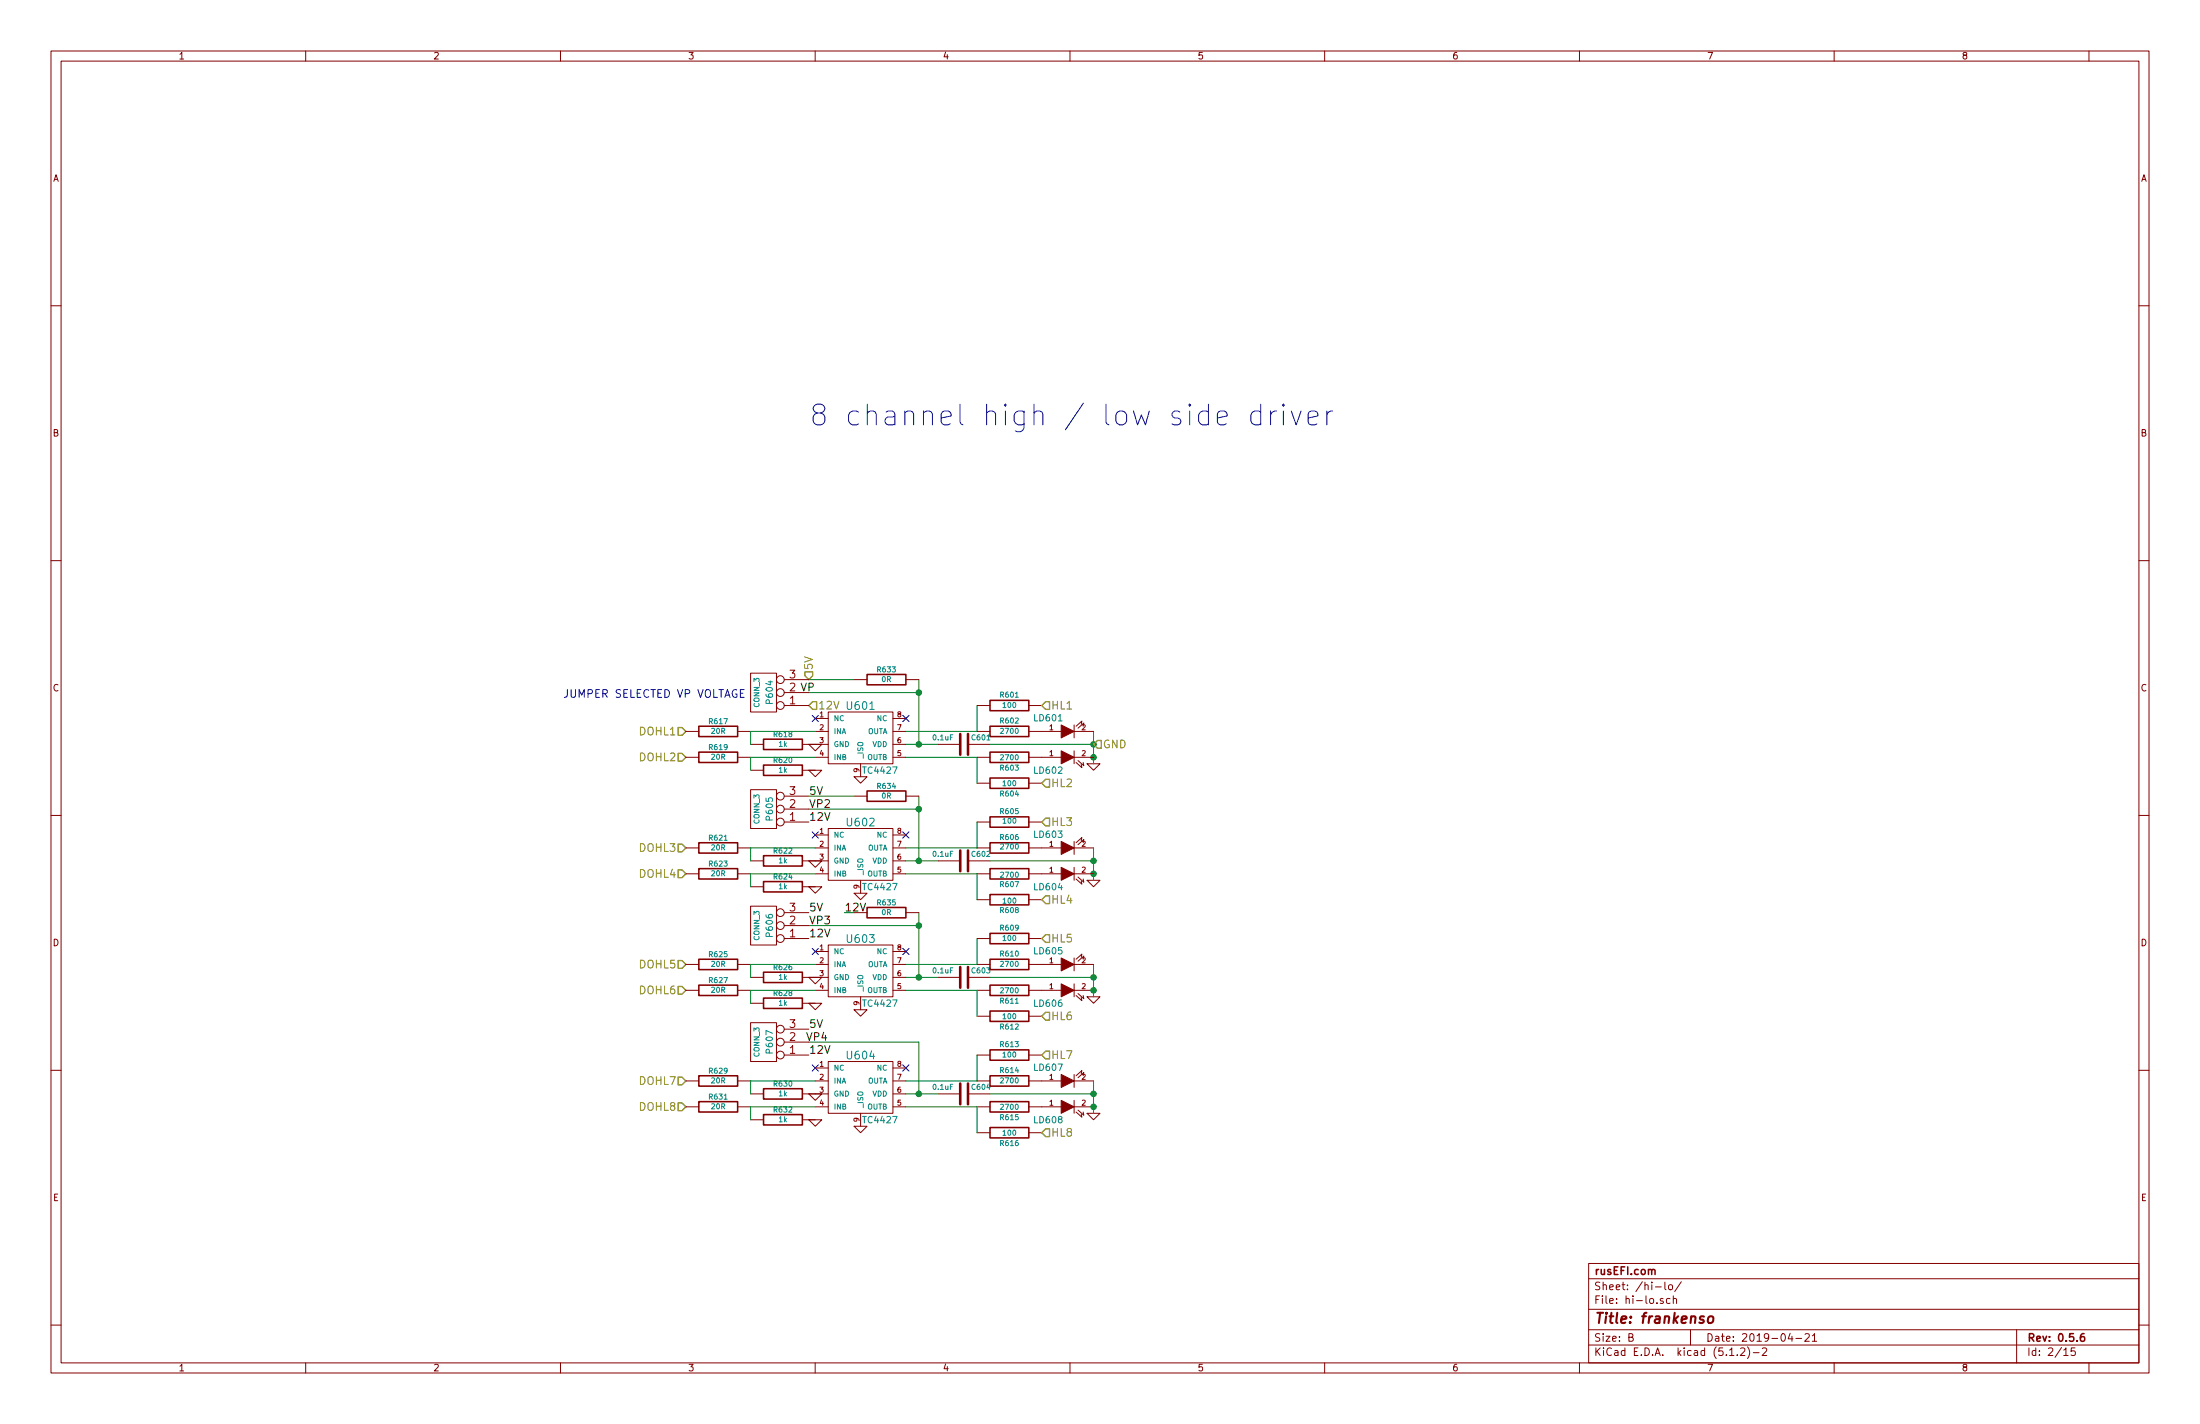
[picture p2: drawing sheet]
EESchema Schematic File Version 4
EELAYER 30 0
EELAYER END
$Descr B 17000 11000
encoding utf-8
Sheet 2 15
Title "frankenso"
Date "2019-04-21"
Rev "0.5.6"
Comp "rusEFI.com"
Comment1 ""
Comment2 ""
Comment3 ""
Comment4 ""
$EndDescr
$Comp
L rusEFI_Older:C C603
U 1 1
P 7450 7550
F 0 "C603" V 7500 7600 40  0000 L CNN
F 1 "0.1uF" V 7500 7300 40  0000 L CNN
F 2 "SM0805" V 1130 2600 60  0001 C CNN
F 3 "" H 7450 7550 60  0001 C CNN
F 4 "AVX,08055C104KAT2A" V 1130 2600 60  0001 C CNN "MFG,MFG#"
F 5 "DIGI,478-1395-1-ND" V 1130 2600 60  0001 C CNN "VEND1,VEND1#"
	1    7450 7550
	0    1    -1   0   
$EndComp
$Comp
L rusEFI_Older:GND #PWR04
U 1 1
P 8450 7700
F 0 "#PWR04" H 8450 7700 30  0001 C CNN
F 1 "GND" H 8450 7630 30  0001 C CNN
F 2 "" H 8450 7700 60  0000 C CNN
F 3 "" H 8450 7700 60  0000 C CNN
	1    8450 7700
	1    0    0    -1  
$EndComp
NoConn ~ 6300 7350
NoConn ~ 7000 7350
Wire Wire Line
	7000 7550 7250 7550
Wire Wire Line
	7000 7450 7550 7450
$Comp
L rusEFI_Older:LED LD606
U 1 1
P 8250 7650
F 0 "LD606" H 8100 7550 50  0000 C CNN
F 1 "LED-blu" H 8250 7550 50  0001 C CNN
F 2 "LED-0805_A" H 8250 7650 60  0001 C CNN
F 3 "" H 8250 7650 60  0000 C CNN
F 4 "lite-on,LTST-C170TBKT" H 8250 7650 60  0001 C CNN "MFG,MFG#"
F 5 "DIGI,160-1579-1-ND" H 8250 7650 60  0001 C CNN "VEND1,VEND1#"
	1    8250 7650
	1    0    0    -1  
$EndComp
$Comp
L rusEFI_Older:R R611
U 1 1
P 7800 7650
F 0 "R611" V 7880 7650 40  0000 C CNN
F 1 "2700" V 7800 7650 40  0000 C CNN
F 2 "SM0805" V 1130 2600 60  0001 C CNN
F 3 "" H 7800 7650 60  0001 C CNN
F 4 "PANASONIC,ERJ-6ENF2701V" V 1130 2600 60  0001 C CNN "MFG,MFG#"
F 5 "DIGI,P2.70KCCT-ND" V 1130 2600 60  0001 C CNN "VEND1,VEND1#"
	1    7800 7650
	0    1    1    0   
$EndComp
Wire Wire Line
	7000 7650 7550 7650
$Comp
L rusEFI_Older:R R612
U 1 1
P 7800 7850
F 0 "R612" V 7880 7850 40  0000 C CNN
F 1 "100" V 7800 7850 40  0000 C CNN
F 2 "SM0805" V 1130 2600 60  0001 C CNN
F 3 "" H 7800 7850 60  0001 C CNN
F 4 "PANASONIC,ERJ-6ENF1000V" V 1130 2600 60  0001 C CNN "MFG,MFG#"
F 5 "DIGI,P100CTR-ND" V 1130 2600 60  0001 C CNN "VEND1,VEND1#"
	1    7800 7850
	0    1    1    0   
$EndComp
Wire Wire Line
	7550 7650 7550 7850
Wire Wire Line
	7550 7450 7550 7250
Wire Wire Line
	8450 7450 8450 7700
Connection ~ 8450 7650
$Comp
L rusEFI_Older:GND #PWR05
U 1 1
P 6300 7550
F 0 "#PWR05" H 6300 7550 30  0001 C CNN
F 1 "GND" H 6300 7480 30  0001 C CNN
F 2 "" H 6300 7550 60  0000 C CNN
F 3 "" H 6300 7550 60  0000 C CNN
	1    6300 7550
	1    0    0    -1  
$EndComp
Wire Wire Line
	7650 7550 8450 7550
Connection ~ 8450 7550
$Comp
L rusEFI_Older:GND #PWR06
U 1 1
P 8450 6800
F 0 "#PWR06" H 8450 6800 30  0001 C CNN
F 1 "GND" H 8450 6730 30  0001 C CNN
F 2 "" H 8450 6800 60  0000 C CNN
F 3 "" H 8450 6800 60  0000 C CNN
	1    8450 6800
	1    0    0    -1  
$EndComp
NoConn ~ 6300 6450
NoConn ~ 7000 6450
Wire Wire Line
	7000 6650 7250 6650
Wire Wire Line
	7000 6550 7550 6550
Wire Wire Line
	7000 6750 7550 6750
Wire Wire Line
	7550 6750 7550 6950
Wire Wire Line
	7550 6550 7550 6350
Wire Wire Line
	8450 6550 8450 6800
Connection ~ 8450 6750
$Comp
L rusEFI_Older:GND #PWR07
U 1 1
P 6300 6650
F 0 "#PWR07" H 6300 6650 30  0001 C CNN
F 1 "GND" H 6300 6580 30  0001 C CNN
F 2 "" H 6300 6650 60  0000 C CNN
F 3 "" H 6300 6650 60  0000 C CNN
	1    6300 6650
	1    0    0    -1  
$EndComp
Connection ~ 8450 6650
$Comp
L rusEFI_Older:GND #PWR08
U 1 1
P 8450 5900
F 0 "#PWR08" H 8450 5900 30  0001 C CNN
F 1 "GND" H 8450 5830 30  0001 C CNN
F 2 "" H 8450 5900 60  0000 C CNN
F 3 "" H 8450 5900 60  0000 C CNN
	1    8450 5900
	1    0    0    -1  
$EndComp
NoConn ~ 6300 5550
NoConn ~ 7000 5550
Wire Wire Line
	7000 5750 7250 5750
Wire Wire Line
	7000 5650 7550 5650
Wire Wire Line
	7000 5850 7550 5850
Wire Wire Line
	7550 5850 7550 6050
Wire Wire Line
	7550 5650 7550 5450
Wire Wire Line
	8450 5650 8450 5900
Connection ~ 8450 5850
$Comp
L rusEFI_Older:GND #PWR09
U 1 1
P 6300 5750
F 0 "#PWR09" H 6300 5750 30  0001 C CNN
F 1 "GND" H 6300 5680 30  0001 C CNN
F 2 "" H 6300 5750 60  0000 C CNN
F 3 "" H 6300 5750 60  0000 C CNN
	1    6300 5750
	1    0    0    -1  
$EndComp
Connection ~ 8450 5750
Connection ~ 7100 7550
Connection ~ 7100 6650
Connection ~ 7100 5750
$Comp
L rusEFI_Older:R R610
U 1 1
P 7800 7450
F 0 "R610" V 7880 7450 40  0000 C CNN
F 1 "2700" V 7800 7450 40  0000 C CNN
F 2 "SM0805" V 1130 2600 60  0001 C CNN
F 3 "" H 7800 7450 60  0001 C CNN
F 4 "PANASONIC,ERJ-6ENF2701V" V 1130 2600 60  0001 C CNN "MFG,MFG#"
F 5 "DIGI,P2.70KCCT-ND" V 1130 2600 60  0001 C CNN "VEND1,VEND1#"
	1    7800 7450
	0    1    -1   0   
$EndComp
$Comp
L rusEFI_Older:R R609
U 1 1
P 7800 7250
F 0 "R609" V 7880 7250 40  0000 C CNN
F 1 "100" V 7800 7250 40  0000 C CNN
F 2 "SM0805" V 1130 2600 60  0001 C CNN
F 3 "" H 7800 7250 60  0001 C CNN
F 4 "PANASONIC,ERJ-6ENF1000V" V 1130 2600 60  0001 C CNN "MFG,MFG#"
F 5 "DIGI,P100CTR-ND" V 1130 2600 60  0001 C CNN "VEND1,VEND1#"
	1    7800 7250
	0    1    -1   0   
$EndComp
$Comp
L rusEFI_Older:LED LD605
U 1 1
P 8250 7450
F 0 "LD605" H 8100 7350 50  0000 C CNN
F 1 "LED-blu" H 8250 7350 50  0001 C CNN
F 2 "LED-0805_A" H 8250 7450 60  0001 C CNN
F 3 "" H 8250 7450 60  0000 C CNN
F 4 "lite-on,LTST-C170TBKT" H 8250 7450 60  0001 C CNN "MFG,MFG#"
F 5 "DIGI,160-1579-1-ND" H 8250 7450 60  0001 C CNN "VEND1,VEND1#"
	1    8250 7450
	1    0    0    1   
$EndComp
$Comp
L rusEFI_Older:R R606
U 1 1
P 7800 6550
F 0 "R606" V 7880 6550 40  0000 C CNN
F 1 "2700" V 7807 6551 40  0000 C CNN
F 2 "SM0805" V 1130 2600 60  0001 C CNN
F 3 "" H 7800 6550 60  0001 C CNN
F 4 "PANASONIC,ERJ-6ENF2701V" V 1130 2600 60  0001 C CNN "MFG,MFG#"
F 5 "DIGI,P2.70KCCT-ND" V 1130 2600 60  0001 C CNN "VEND1,VEND1#"
	1    7800 6550
	0    1    -1   0   
$EndComp
$Comp
L rusEFI_Older:R R605
U 1 1
P 7800 6350
F 0 "R605" V 7880 6350 40  0000 C CNN
F 1 "100" V 7807 6351 40  0000 C CNN
F 2 "SM0805" V 1130 2600 60  0001 C CNN
F 3 "" H 7800 6350 60  0001 C CNN
F 4 "PANASONIC,ERJ-6ENF1000V" V 1130 2600 60  0001 C CNN "MFG,MFG#"
F 5 "DIGI,P100CTR-ND" V 1130 2600 60  0001 C CNN "VEND1,VEND1#"
	1    7800 6350
	0    1    -1   0   
$EndComp
$Comp
L rusEFI_Older:R R602
U 1 1
P 7800 5650
F 0 "R602" V 7880 5650 40  0000 C CNN
F 1 "2700" V 7800 5650 40  0000 C CNN
F 2 "SM0805" V 1130 2600 60  0001 C CNN
F 3 "" H 7800 5650 60  0001 C CNN
F 4 "PANASONIC,ERJ-6ENF2701V" V 1130 2600 60  0001 C CNN "MFG,MFG#"
F 5 "DIGI,P2.70KCCT-ND" V 1130 2600 60  0001 C CNN "VEND1,VEND1#"
	1    7800 5650
	0    1    -1   0   
$EndComp
$Comp
L rusEFI_Older:R R601
U 1 1
P 7800 5450
F 0 "R601" V 7880 5450 40  0000 C CNN
F 1 "100" V 7800 5450 40  0000 C CNN
F 2 "SM0805" V 1130 2600 60  0001 C CNN
F 3 "" H 7800 5450 60  0001 C CNN
F 4 "PANASONIC,ERJ-6ENF1000V" V 1130 2600 60  0001 C CNN "MFG,MFG#"
F 5 "DIGI,P100CTR-ND" V 1130 2600 60  0001 C CNN "VEND1,VEND1#"
	1    7800 5450
	0    1    -1   0   
$EndComp
$Comp
L rusEFI_Older:LED LD602
U 1 1
P 8250 5850
F 0 "LD602" H 8100 5750 50  0000 C CNN
F 1 "LED-blu" H 8250 5750 50  0001 C CNN
F 2 "LED-0805_A" H 8250 5850 60  0001 C CNN
F 3 "" H 8250 5850 60  0000 C CNN
F 4 "lite-on,LTST-C170TBKT" H 8250 5850 60  0001 C CNN "MFG,MFG#"
F 5 "DIGI,160-1579-1-ND" H 8250 5850 60  0001 C CNN "VEND1,VEND1#"
	1    8250 5850
	1    0    0    -1  
$EndComp
$Comp
L rusEFI_Older:LED LD601
U 1 1
P 8250 5650
F 0 "LD601" H 8100 5550 50  0000 C CNN
F 1 "LED-blu" H 8250 5550 50  0001 C CNN
F 2 "LED-0805_A" H 8250 5650 60  0001 C CNN
F 3 "" H 8250 5650 60  0000 C CNN
F 4 "lite-on,LTST-C170TBKT" H 8250 5650 60  0001 C CNN "MFG,MFG#"
F 5 "DIGI,160-1579-1-ND" H 8250 5650 60  0001 C CNN "VEND1,VEND1#"
	1    8250 5650
	1    0    0    1   
$EndComp
$Comp
L rusEFI_Older:LED LD604
U 1 1
P 8250 6750
F 0 "LD604" H 8100 6650 50  0000 C CNN
F 1 "LED-blu" H 8250 6650 50  0001 C CNN
F 2 "LED-0805_A" H 8250 6750 60  0001 C CNN
F 3 "" H 8250 6750 60  0000 C CNN
F 4 "lite-on,LTST-C170TBKT" H 8250 6750 60  0001 C CNN "MFG,MFG#"
F 5 "DIGI,160-1579-1-ND" H 8250 6750 60  0001 C CNN "VEND1,VEND1#"
	1    8250 6750
	1    0    0    -1  
$EndComp
$Comp
L rusEFI_Older:LED LD603
U 1 1
P 8250 6550
F 0 "LD603" H 8100 6450 50  0000 C CNN
F 1 "LED-blu" H 8250 6450 50  0001 C CNN
F 2 "LED-0805_A" H 8250 6550 60  0001 C CNN
F 3 "" H 8250 6550 60  0000 C CNN
F 4 "lite-on,LTST-C170TBKT" H 8250 6550 60  0001 C CNN "MFG,MFG#"
F 5 "DIGI,160-1579-1-ND" H 8250 6550 60  0001 C CNN "VEND1,VEND1#"
	1    8250 6550
	1    0    0    1   
$EndComp
$Comp
L rusEFI_Older:R R607
U 1 1
P 7800 6750
F 0 "R607" V 7880 6750 40  0000 C CNN
F 1 "2700" V 7807 6751 40  0000 C CNN
F 2 "SM0805" V 1130 2600 60  0001 C CNN
F 3 "" H 7800 6750 60  0001 C CNN
F 4 "PANASONIC,ERJ-6ENF2701V" V 1130 2600 60  0001 C CNN "MFG,MFG#"
F 5 "DIGI,P2.70KCCT-ND" V 1130 2600 60  0001 C CNN "VEND1,VEND1#"
	1    7800 6750
	0    1    1    0   
$EndComp
$Comp
L rusEFI_Older:R R608
U 1 1
P 7800 6950
F 0 "R608" V 7880 6950 40  0000 C CNN
F 1 "100" V 7807 6951 40  0000 C CNN
F 2 "SM0805" V 1130 2600 60  0001 C CNN
F 3 "" H 7800 6950 60  0001 C CNN
F 4 "PANASONIC,ERJ-6ENF1000V" V 1130 2600 60  0001 C CNN "MFG,MFG#"
F 5 "DIGI,P100CTR-ND" V 1130 2600 60  0001 C CNN "VEND1,VEND1#"
	1    7800 6950
	0    1    1    0   
$EndComp
$Comp
L rusEFI_Older:R R603
U 1 1
P 7800 5850
F 0 "R603" V 7880 5850 40  0000 C CNN
F 1 "2700" V 7800 5850 40  0000 C CNN
F 2 "SM0805" V 1130 2600 60  0001 C CNN
F 3 "" H 7800 5850 60  0001 C CNN
F 4 "PANASONIC,ERJ-6ENF2701V" V 1130 2600 60  0001 C CNN "MFG,MFG#"
F 5 "DIGI,P2.70KCCT-ND" V 1130 2600 60  0001 C CNN "VEND1,VEND1#"
	1    7800 5850
	0    1    1    0   
$EndComp
$Comp
L rusEFI_Older:R R604
U 1 1
P 7800 6050
F 0 "R604" V 7880 6050 40  0000 C CNN
F 1 "100" V 7800 6050 40  0000 C CNN
F 2 "SM0805" V 1130 2600 60  0001 C CNN
F 3 "" H 7800 6050 60  0001 C CNN
F 4 "PANASONIC,ERJ-6ENF1000V" V 1130 2600 60  0001 C CNN "MFG,MFG#"
F 5 "DIGI,P100CTR-ND" V 1130 2600 60  0001 C CNN "VEND1,VEND1#"
	1    7800 6050
	0    1    1    0   
$EndComp
$Comp
L rusEFI_Older:C C602
U 1 1
P 7450 6650
F 0 "C602" V 7500 6700 40  0000 L CNN
F 1 "0.1uF" V 7500 6400 40  0000 L CNN
F 2 "SM0805" V 1130 2600 60  0001 C CNN
F 3 "" H 7450 6650 60  0001 C CNN
F 4 "AVX,08055C104KAT2A" V 1130 2600 60  0001 C CNN "MFG,MFG#"
F 5 "DIGI,478-1395-1-ND" V 1130 2600 60  0001 C CNN "VEND1,VEND1#"
	1    7450 6650
	0    1    -1   0   
$EndComp
$Comp
L rusEFI_Older:C C601
U 1 1
P 7450 5750
F 0 "C601" V 7500 5800 40  0000 L CNN
F 1 "0.1uF" V 7500 5500 40  0000 L CNN
F 2 "SM0805" V 1130 2600 60  0001 C CNN
F 3 "" H 7450 5750 60  0001 C CNN
F 4 "AVX,08055C104KAT2A" V 1130 2600 60  0001 C CNN "MFG,MFG#"
F 5 "DIGI,478-1395-1-ND" V 1130 2600 60  0001 C CNN "VEND1,VEND1#"
	1    7450 5750
	0    1    -1   0   
$EndComp
Wire Wire Line
	7650 5750 8450 5750
Wire Wire Line
	7650 6650 8450 6650
Text Notes 6250 3300 0    160  ~ 0
8 channel high / low side driver
$Comp
L rusEFI_Older:TC4427 U601
U 1 1
P 6650 5700
F 0 "U601" H 6650 5950 60  0000 C CNN
F 1 "TC4427" H 6800 5450 50  0000 C CNN
F 2 "SOIC8-DFN" H 6650 5700 60  0001 C CNN
F 3 "" H 6650 5700 60  0000 C CNN
F 4 "MICROCHIP,TC4427AVOA" H 6650 5700 60  0001 C CNN "MFG,MFG#"
F 5 "MOUSER,579-TC4427AVOA" H 6650 5700 60  0001 C CNN "VEND1,VEND1#"
	1    6650 5700
	1    0    0    -1  
$EndComp
$Comp
L rusEFI_Older:TC4427 U602
U 1 1
P 6650 6600
F 0 "U602" H 6650 6850 60  0000 C CNN
F 1 "TC4427" H 6800 6350 50  0000 C CNN
F 2 "SOIC8-DFN" H 6650 6600 60  0001 C CNN
F 3 "" H 6650 6600 60  0000 C CNN
F 4 "MICROCHIP,TC4427AVOA" H 6650 6600 60  0001 C CNN "MFG,MFG#"
F 5 "MOUSER,579-TC4427AVOA" H 6650 6600 60  0001 C CNN "VEND1,VEND1#"
	1    6650 6600
	1    0    0    -1  
$EndComp
$Comp
L rusEFI_Older:TC4427 U603
U 1 1
P 6650 7500
F 0 "U603" H 6650 7750 60  0000 C CNN
F 1 "TC4427" H 6800 7250 50  0000 C CNN
F 2 "SOIC8-DFN" H 6650 7500 60  0001 C CNN
F 3 "" H 6650 7500 60  0000 C CNN
F 4 "MICROCHIP,TC4427AVOA" H 6650 7500 60  0001 C CNN "MFG,MFG#"
F 5 "MOUSER,579-TC4427AVOA" H 6650 7500 60  0001 C CNN "VEND1,VEND1#"
	1    6650 7500
	1    0    0    -1  
$EndComp
$Comp
L rusEFI_Older:GND #PWR010
U 1 1
P 6650 7800
F 0 "#PWR010" H 6650 7800 30  0001 C CNN
F 1 "GND" H 6650 7730 30  0001 C CNN
F 2 "" H 6650 7800 60  0000 C CNN
F 3 "" H 6650 7800 60  0000 C CNN
	1    6650 7800
	1    0    0    -1  
$EndComp
$Comp
L rusEFI_Older:GND #PWR011
U 1 1
P 6650 6900
F 0 "#PWR011" H 6650 6900 30  0001 C CNN
F 1 "GND" H 6650 6830 30  0001 C CNN
F 2 "" H 6650 6900 60  0000 C CNN
F 3 "" H 6650 6900 60  0000 C CNN
	1    6650 6900
	1    0    0    -1  
$EndComp
$Comp
L rusEFI_Older:GND #PWR012
U 1 1
P 6650 6000
F 0 "#PWR012" H 6650 6000 30  0001 C CNN
F 1 "GND" H 6650 5930 30  0001 C CNN
F 2 "" H 6650 6000 60  0000 C CNN
F 3 "" H 6650 6000 60  0000 C CNN
	1    6650 6000
	1    0    0    -1  
$EndComp
Text Notes 4350 5400 0    60   ~ 0
JUMPER SELECTED VP VOLTAGE
Text HLabel 5300 6550 0    60   Input ~ 0
DOHL3
Text HLabel 5300 6750 0    60   Input ~ 0
DOHL4
Text HLabel 5300 5850 0    60   Input ~ 0
DOHL2
Text HLabel 5300 5650 0    60   Input ~ 0
DOHL1
Text HLabel 5300 7450 0    60   Input ~ 0
DOHL5
Text HLabel 5300 7650 0    60   Input ~ 0
DOHL6
Text HLabel 8050 5450 2    60   Input ~ 0
HL1
Text HLabel 8050 6050 2    60   Input ~ 0
HL2
Text HLabel 8050 6350 2    60   Input ~ 0
HL3
Text HLabel 8050 6950 2    60   Input ~ 0
HL4
Text HLabel 8050 7250 2    60   Input ~ 0
HL5
Text HLabel 8050 7850 2    60   Input ~ 0
HL6
Text HLabel 8450 5750 2    60   Input ~ 0
GND
Text Label 6250 6250 0    60   ~ 0
VP2
Wire Wire Line
	6250 6250 7100 6250
$Comp
L rusEFI_Older:CONN_3 P605
U 1 1
P 5900 6250
F 0 "P605" V 5850 6250 50  0000 C CNN
F 1 "CONN_3" V 5950 6250 40  0000 C CNN
F 2 "PIN_ARRAY_3X1" V 3805 3950 60  0001 C CNN
F 3 "" H 7325 3975 60  0001 C CNN
F 4 "DNP,DNP" V 3805 3950 60  0001 C CNN "MFG,MFG#"
F 5 "DNP,DNP" V 3805 3950 60  0001 C CNN "VEND1,VEND1#"
F 6 "," H 7325 3975 60  0001 C CNN "VEND2,VEND2#"
	1    5900 6250
	-1   0    0    1   
$EndComp
Wire Wire Line
	7100 6150 7100 6650
Text Label 6250 7150 0    60   ~ 0
VP3
Wire Wire Line
	6250 7150 7100 7150
$Comp
L rusEFI_Older:CONN_3 P606
U 1 1
P 5900 7150
F 0 "P606" V 5850 7150 50  0000 C CNN
F 1 "CONN_3" V 5950 7150 40  0000 C CNN
F 2 "PIN_ARRAY_3X1" V 3805 3950 60  0001 C CNN
F 3 "" H 7325 3975 60  0001 C CNN
F 4 "DNP,DNP" V 3805 3950 60  0001 C CNN "MFG,MFG#"
F 5 "DNP,DNP" V 3805 3950 60  0001 C CNN "VEND1,VEND1#"
F 6 "," H 7325 3975 60  0001 C CNN "VEND2,VEND2#"
	1    5900 7150
	-1   0    0    1   
$EndComp
Wire Wire Line
	7100 7050 7100 7550
$Comp
L rusEFI_Older:C C604
U 1 1
P 7450 8450
F 0 "C604" V 7500 8500 40  0000 L CNN
F 1 "0.1uF" V 7500 8200 40  0000 L CNN
F 2 "SM0805" V 1130 3500 60  0001 C CNN
F 3 "" H 7450 8450 60  0001 C CNN
F 4 "AVX,08055C104KAT2A" V 1130 3500 60  0001 C CNN "MFG,MFG#"
F 5 "DIGI,478-1395-1-ND" V 1130 3500 60  0001 C CNN "VEND1,VEND1#"
	1    7450 8450
	0    1    -1   0   
$EndComp
$Comp
L rusEFI_Older:GND #PWR013
U 1 1
P 8450 8600
F 0 "#PWR013" H 8450 8600 30  0001 C CNN
F 1 "GND" H 8450 8530 30  0001 C CNN
F 2 "" H 8450 8600 60  0000 C CNN
F 3 "" H 8450 8600 60  0000 C CNN
	1    8450 8600
	1    0    0    -1  
$EndComp
NoConn ~ 6300 8250
NoConn ~ 7000 8250
Wire Wire Line
	7000 8450 7250 8450
Wire Wire Line
	7000 8350 7550 8350
$Comp
L rusEFI_Older:LED LD608
U 1 1
P 8250 8550
F 0 "LD608" H 8100 8450 50  0000 C CNN
F 1 "LED-blu" H 8250 8450 50  0001 C CNN
F 2 "LED-0805_A" H 8250 8550 60  0001 C CNN
F 3 "" H 8250 8550 60  0000 C CNN
F 4 "lite-on,LTST-C170TBKT" H 8250 8550 60  0001 C CNN "MFG,MFG#"
F 5 "DIGI,160-1579-1-ND" H 8250 8550 60  0001 C CNN "VEND1,VEND1#"
	1    8250 8550
	1    0    0    -1  
$EndComp
$Comp
L rusEFI_Older:R R615
U 1 1
P 7800 8550
F 0 "R615" V 7880 8550 40  0000 C CNN
F 1 "2700" V 7800 8550 40  0000 C CNN
F 2 "SM0805" V 1130 3500 60  0001 C CNN
F 3 "" H 7800 8550 60  0001 C CNN
F 4 "PANASONIC,ERJ-6ENF2701V" V 1130 3500 60  0001 C CNN "MFG,MFG#"
F 5 "DIGI,P2.70KCCT-ND" V 1130 3500 60  0001 C CNN "VEND1,VEND1#"
	1    7800 8550
	0    1    1    0   
$EndComp
Wire Wire Line
	7000 8550 7550 8550
$Comp
L rusEFI_Older:R R616
U 1 1
P 7800 8750
F 0 "R616" V 7880 8750 40  0000 C CNN
F 1 "100" V 7800 8750 40  0000 C CNN
F 2 "SM0805" V 1130 3500 60  0001 C CNN
F 3 "" H 7800 8750 60  0001 C CNN
F 4 "PANASONIC,ERJ-6ENF1000V" V 1130 3500 60  0001 C CNN "MFG,MFG#"
F 5 "DIGI,P100CTR-ND" V 1130 3500 60  0001 C CNN "VEND1,VEND1#"
	1    7800 8750
	0    1    1    0   
$EndComp
Wire Wire Line
	7550 8550 7550 8750
Wire Wire Line
	7550 8350 7550 8150
Wire Wire Line
	8450 8350 8450 8600
Connection ~ 8450 8550
$Comp
L rusEFI_Older:GND #PWR014
U 1 1
P 6300 8450
F 0 "#PWR014" H 6300 8450 30  0001 C CNN
F 1 "GND" H 6300 8380 30  0001 C CNN
F 2 "" H 6300 8450 60  0000 C CNN
F 3 "" H 6300 8450 60  0000 C CNN
	1    6300 8450
	1    0    0    -1  
$EndComp
Wire Wire Line
	7650 8450 8450 8450
Connection ~ 8450 8450
Connection ~ 7100 8450
$Comp
L rusEFI_Older:R R614
U 1 1
P 7800 8350
F 0 "R614" V 7880 8350 40  0000 C CNN
F 1 "2700" V 7800 8350 40  0000 C CNN
F 2 "SM0805" V 1130 3500 60  0001 C CNN
F 3 "" H 7800 8350 60  0001 C CNN
F 4 "PANASONIC,ERJ-6ENF2701V" V 1130 3500 60  0001 C CNN "MFG,MFG#"
F 5 "DIGI,P2.70KCCT-ND" V 1130 3500 60  0001 C CNN "VEND1,VEND1#"
	1    7800 8350
	0    1    -1   0   
$EndComp
$Comp
L rusEFI_Older:R R613
U 1 1
P 7800 8150
F 0 "R613" V 7880 8150 40  0000 C CNN
F 1 "100" V 7800 8150 40  0000 C CNN
F 2 "SM0805" V 1130 3500 60  0001 C CNN
F 3 "" H 7800 8150 60  0001 C CNN
F 4 "PANASONIC,ERJ-6ENF1000V" V 1130 3500 60  0001 C CNN "MFG,MFG#"
F 5 "DIGI,P100CTR-ND" V 1130 3500 60  0001 C CNN "VEND1,VEND1#"
	1    7800 8150
	0    1    -1   0   
$EndComp
$Comp
L rusEFI_Older:LED LD607
U 1 1
P 8250 8350
F 0 "LD607" H 8100 8250 50  0000 C CNN
F 1 "LED-blu" H 8250 8250 50  0001 C CNN
F 2 "LED-0805_A" H 8250 8350 60  0001 C CNN
F 3 "" H 8250 8350 60  0000 C CNN
F 4 "lite-on,LTST-C170TBKT" H 8250 8350 60  0001 C CNN "MFG,MFG#"
F 5 "DIGI,160-1579-1-ND" H 8250 8350 60  0001 C CNN "VEND1,VEND1#"
	1    8250 8350
	1    0    0    1   
$EndComp
$Comp
L rusEFI_Older:TC4427 U604
U 1 1
P 6650 8400
F 0 "U604" H 6650 8650 60  0000 C CNN
F 1 "TC4427" H 6800 8150 50  0000 C CNN
F 2 "SOIC8-DFN" H 6650 8400 60  0001 C CNN
F 3 "" H 6650 8400 60  0000 C CNN
F 4 "MICROCHIP,TC4427AVOA" H 6650 8400 60  0001 C CNN "MFG,MFG#"
F 5 "MOUSER,579-TC4427AVOA" H 6650 8400 60  0001 C CNN "VEND1,VEND1#"
	1    6650 8400
	1    0    0    -1  
$EndComp
$Comp
L rusEFI_Older:GND #PWR015
U 1 1
P 6650 8700
F 0 "#PWR015" H 6650 8700 30  0001 C CNN
F 1 "GND" H 6650 8630 30  0001 C CNN
F 2 "" H 6650 8700 60  0000 C CNN
F 3 "" H 6650 8700 60  0000 C CNN
	1    6650 8700
	1    0    0    -1  
$EndComp
Text HLabel 5300 8350 0    60   Input ~ 0
DOHL7
Text HLabel 5300 8550 0    60   Input ~ 0
DOHL8
Text Label 6400 8050 2    60   ~ 0
VP4
Wire Wire Line
	6250 8050 7100 8050
$Comp
L rusEFI_Older:CONN_3 P607
U 1 1
P 5900 8050
F 0 "P607" V 5850 8050 50  0000 C CNN
F 1 "CONN_3" V 5950 8050 40  0000 C CNN
F 2 "PIN_ARRAY_3X1" V 3805 3950 60  0001 C CNN
F 3 "" H 7325 3975 60  0001 C CNN
F 4 "DNP,DNP" V 3805 3950 60  0001 C CNN "MFG,MFG#"
F 5 "DNP,DNP" V 3805 3950 60  0001 C CNN "VEND1,VEND1#"
F 6 "," H 7325 3975 60  0001 C CNN "VEND2,VEND2#"
	1    5900 8050
	-1   0    0    1   
$EndComp
Wire Wire Line
	7100 8050 7100 8450
Text HLabel 8050 8150 2    60   Input ~ 0
HL7
Text HLabel 8050 8750 2    60   Input ~ 0
HL8
Text Label 6300 5350 2    60   ~ 0
VP
Text HLabel 6250 5450 2    60   Input ~ 0
12V
Text HLabel 6250 5250 1    60   Input ~ 0
5V
Wire Wire Line
	6250 5350 7100 5350
$Comp
L rusEFI_Older:CONN_3 P604
U 1 1
P 5900 5350
F 0 "P604" V 5850 5350 50  0000 C CNN
F 1 "CONN_3" V 5950 5350 40  0000 C CNN
F 2 "PIN_ARRAY_3X1" V 3805 3950 60  0001 C CNN
F 3 "" H 7325 3975 60  0001 C CNN
F 4 "DNP,DNP" V 3805 3950 60  0001 C CNN "MFG,MFG#"
F 5 "DNP,DNP" V 3805 3950 60  0001 C CNN "VEND1,VEND1#"
F 6 "," H 7325 3975 60  0001 C CNN "VEND2,VEND2#"
	1    5900 5350
	-1   0    0    1   
$EndComp
Wire Wire Line
	7100 5250 7100 5750
$Comp
L rusEFI_Older:R R618
U 1 1
P 6050 5750
F 0 "R618" V 6125 5750 40  0000 C CNN
F 1 "1k" V 6050 5750 40  0000 C CNN
F 2 "SM0805" V -620 2900 60  0001 C CNN
F 3 "" H 6050 5750 60  0001 C CNN
F 4 "Panasonic,ERA-6AEB102V" V -620 2900 60  0001 C CNN "MFG,MFG#"
F 5 "DIGI,P1.0KDACT-ND" V -620 2900 60  0001 C CNN "VEND1,VEND1#"
	1    6050 5750
	0    1    -1   0   
$EndComp
$Comp
L rusEFI_Older:R R617
U 1 1
P 5550 5650
F 0 "R617" V 5625 5650 40  0000 C CNN
F 1 "20R" V 5550 5650 40  0000 C CNN
F 2 "SM0805" V -1120 2800 60  0001 C CNN
F 3 "" H 5550 5650 60  0001 C CNN
F 4 "Panasonic,ECG ERJ-6ENF20R0V" V -1120 2800 60  0001 C CNN "MFG,MFG#"
F 5 "DIGI,ERJ-6ENF20R0V" V -1120 2800 60  0001 C CNN "VEND1,VEND1#"
	1    5550 5650
	0    1    -1   0   
$EndComp
$Comp
L rusEFI_Older:R R620
U 1 1
P 6050 5950
F 0 "R620" V 6125 5950 40  0000 C CNN
F 1 "1k" V 6050 5950 40  0000 C CNN
F 2 "SM0805" V -620 3100 60  0001 C CNN
F 3 "" H 6050 5950 60  0001 C CNN
F 4 "Panasonic,ERA-6AEB102V" V -620 3100 60  0001 C CNN "MFG,MFG#"
F 5 "DIGI,P1.0KDACT-ND" V -620 3100 60  0001 C CNN "VEND1,VEND1#"
	1    6050 5950
	0    1    -1   0   
$EndComp
$Comp
L rusEFI_Older:R R619
U 1 1
P 5550 5850
F 0 "R619" V 5625 5850 40  0000 C CNN
F 1 "20R" V 5550 5850 40  0000 C CNN
F 2 "SM0805" V -1120 3000 60  0001 C CNN
F 3 "" H 5550 5850 60  0001 C CNN
F 4 "Panasonic,ECG ERJ-6ENF20R0V" V -1120 3000 60  0001 C CNN "MFG,MFG#"
F 5 "DIGI,ERJ-6ENF20R0V" V -1120 3000 60  0001 C CNN "VEND1,VEND1#"
	1    5550 5850
	0    1    -1   0   
$EndComp
Wire Wire Line
	6300 5650 5800 5650
Wire Wire Line
	5800 5650 5800 5750
Wire Wire Line
	5800 5850 5800 5950
Wire Wire Line
	5800 5850 6300 5850
$Comp
L rusEFI_Older:GND #PWR016
U 1 1
P 6300 5950
F 0 "#PWR016" H 6300 5950 30  0001 C CNN
F 1 "GND" H 6300 5880 30  0001 C CNN
F 2 "" H 6300 5950 60  0000 C CNN
F 3 "" H 6300 5950 60  0000 C CNN
	1    6300 5950
	1    0    0    -1  
$EndComp
$Comp
L rusEFI_Older:R R622
U 1 1
P 6050 6650
F 0 "R622" V 6125 6650 40  0000 C CNN
F 1 "1k" V 6050 6650 40  0000 C CNN
F 2 "SM0805" V -620 3800 60  0001 C CNN
F 3 "" H 6050 6650 60  0001 C CNN
F 4 "Panasonic,ERA-6AEB102V" V -620 3800 60  0001 C CNN "MFG,MFG#"
F 5 "DIGI,P1.0KDACT-ND" V -620 3800 60  0001 C CNN "VEND1,VEND1#"
	1    6050 6650
	0    1    -1   0   
$EndComp
$Comp
L rusEFI_Older:R R621
U 1 1
P 5550 6550
F 0 "R621" V 5625 6550 40  0000 C CNN
F 1 "20R" V 5550 6550 40  0000 C CNN
F 2 "SM0805" V -1120 3700 60  0001 C CNN
F 3 "" H 5550 6550 60  0001 C CNN
F 4 "Panasonic,ECG ERJ-6ENF20R0V" V -1120 3700 60  0001 C CNN "MFG,MFG#"
F 5 "DIGI,ERJ-6ENF20R0V" V -1120 3700 60  0001 C CNN "VEND1,VEND1#"
	1    5550 6550
	0    1    -1   0   
$EndComp
$Comp
L rusEFI_Older:R R624
U 1 1
P 6050 6850
F 0 "R624" V 6125 6850 40  0000 C CNN
F 1 "1k" V 6050 6850 40  0000 C CNN
F 2 "SM0805" V -620 4000 60  0001 C CNN
F 3 "" H 6050 6850 60  0001 C CNN
F 4 "Panasonic,ERA-6AEB102V" V -620 4000 60  0001 C CNN "MFG,MFG#"
F 5 "DIGI,P1.0KDACT-ND" V -620 4000 60  0001 C CNN "VEND1,VEND1#"
	1    6050 6850
	0    1    -1   0   
$EndComp
$Comp
L rusEFI_Older:R R623
U 1 1
P 5550 6750
F 0 "R623" V 5625 6750 40  0000 C CNN
F 1 "20R" V 5550 6750 40  0000 C CNN
F 2 "SM0805" V -1120 3900 60  0001 C CNN
F 3 "" H 5550 6750 60  0001 C CNN
F 4 "Panasonic,ECG ERJ-6ENF20R0V" V -1120 3900 60  0001 C CNN "MFG,MFG#"
F 5 "DIGI,ERJ-6ENF20R0V" V -1120 3900 60  0001 C CNN "VEND1,VEND1#"
	1    5550 6750
	0    1    -1   0   
$EndComp
Wire Wire Line
	6300 6550 5800 6550
Wire Wire Line
	5800 6550 5800 6650
Wire Wire Line
	5800 6750 5800 6850
Wire Wire Line
	5800 6750 6300 6750
$Comp
L rusEFI_Older:R R626
U 1 1
P 6050 7550
F 0 "R626" V 6125 7550 40  0000 C CNN
F 1 "1k" V 6050 7550 40  0000 C CNN
F 2 "SM0805" V -620 4700 60  0001 C CNN
F 3 "" H 6050 7550 60  0001 C CNN
F 4 "Panasonic,ERA-6AEB102V" V -620 4700 60  0001 C CNN "MFG,MFG#"
F 5 "DIGI,P1.0KDACT-ND" V -620 4700 60  0001 C CNN "VEND1,VEND1#"
	1    6050 7550
	0    1    -1   0   
$EndComp
$Comp
L rusEFI_Older:R R625
U 1 1
P 5550 7450
F 0 "R625" V 5625 7450 40  0000 C CNN
F 1 "20R" V 5550 7450 40  0000 C CNN
F 2 "SM0805" V -1120 4600 60  0001 C CNN
F 3 "" H 5550 7450 60  0001 C CNN
F 4 "Panasonic,ECG ERJ-6ENF20R0V" V -1120 4600 60  0001 C CNN "MFG,MFG#"
F 5 "DIGI,ERJ-6ENF20R0V" V -1120 4600 60  0001 C CNN "VEND1,VEND1#"
	1    5550 7450
	0    1    -1   0   
$EndComp
$Comp
L rusEFI_Older:R R628
U 1 1
P 6050 7750
F 0 "R628" V 6125 7750 40  0000 C CNN
F 1 "1k" V 6050 7750 40  0000 C CNN
F 2 "SM0805" V -620 4900 60  0001 C CNN
F 3 "" H 6050 7750 60  0001 C CNN
F 4 "Panasonic,ERA-6AEB102V" V -620 4900 60  0001 C CNN "MFG,MFG#"
F 5 "DIGI,P1.0KDACT-ND" V -620 4900 60  0001 C CNN "VEND1,VEND1#"
	1    6050 7750
	0    1    -1   0   
$EndComp
$Comp
L rusEFI_Older:R R627
U 1 1
P 5550 7650
F 0 "R627" V 5625 7650 40  0000 C CNN
F 1 "20R" V 5550 7650 40  0000 C CNN
F 2 "SM0805" V -1120 4800 60  0001 C CNN
F 3 "" H 5550 7650 60  0001 C CNN
F 4 "Panasonic,ECG ERJ-6ENF20R0V" V -1120 4800 60  0001 C CNN "MFG,MFG#"
F 5 "DIGI,ERJ-6ENF20R0V" V -1120 4800 60  0001 C CNN "VEND1,VEND1#"
	1    5550 7650
	0    1    -1   0   
$EndComp
Wire Wire Line
	6300 7450 5800 7450
Wire Wire Line
	5800 7450 5800 7550
Wire Wire Line
	5800 7650 5800 7750
Wire Wire Line
	5800 7650 6300 7650
$Comp
L rusEFI_Older:GND #PWR017
U 1 1
P 6300 6850
F 0 "#PWR017" H 6300 6850 30  0001 C CNN
F 1 "GND" H 6300 6780 30  0001 C CNN
F 2 "" H 6300 6850 60  0000 C CNN
F 3 "" H 6300 6850 60  0000 C CNN
	1    6300 6850
	1    0    0    -1  
$EndComp
$Comp
L rusEFI_Older:GND #PWR018
U 1 1
P 6300 7750
F 0 "#PWR018" H 6300 7750 30  0001 C CNN
F 1 "GND" H 6300 7680 30  0001 C CNN
F 2 "" H 6300 7750 60  0000 C CNN
F 3 "" H 6300 7750 60  0000 C CNN
	1    6300 7750
	1    0    0    -1  
$EndComp
$Comp
L rusEFI_Older:R R630
U 1 1
P 6050 8450
F 0 "R630" V 6125 8450 40  0000 C CNN
F 1 "1k" V 6050 8450 40  0000 C CNN
F 2 "SM0805" V -620 5600 60  0001 C CNN
F 3 "" H 6050 8450 60  0001 C CNN
F 4 "Panasonic,ERA-6AEB102V" V -620 5600 60  0001 C CNN "MFG,MFG#"
F 5 "DIGI,P1.0KDACT-ND" V -620 5600 60  0001 C CNN "VEND1,VEND1#"
	1    6050 8450
	0    1    -1   0   
$EndComp
$Comp
L rusEFI_Older:R R629
U 1 1
P 5550 8350
F 0 "R629" V 5625 8350 40  0000 C CNN
F 1 "20R" V 5550 8350 40  0000 C CNN
F 2 "SM0805" V -1120 5500 60  0001 C CNN
F 3 "" H 5550 8350 60  0001 C CNN
F 4 "Panasonic,ECG ERJ-6ENF20R0V" V -1120 5500 60  0001 C CNN "MFG,MFG#"
F 5 "DIGI,ERJ-6ENF20R0V" V -1120 5500 60  0001 C CNN "VEND1,VEND1#"
	1    5550 8350
	0    1    -1   0   
$EndComp
$Comp
L rusEFI_Older:R R632
U 1 1
P 6050 8650
F 0 "R632" V 6125 8650 40  0000 C CNN
F 1 "1k" V 6050 8650 40  0000 C CNN
F 2 "SM0805" V -620 5800 60  0001 C CNN
F 3 "" H 6050 8650 60  0001 C CNN
F 4 "Panasonic,ERA-6AEB102V" V -620 5800 60  0001 C CNN "MFG,MFG#"
F 5 "DIGI,P1.0KDACT-ND" V -620 5800 60  0001 C CNN "VEND1,VEND1#"
	1    6050 8650
	0    1    -1   0   
$EndComp
$Comp
L rusEFI_Older:R R631
U 1 1
P 5550 8550
F 0 "R631" V 5625 8550 40  0000 C CNN
F 1 "20R" V 5550 8550 40  0000 C CNN
F 2 "SM0805" V -1120 5700 60  0001 C CNN
F 3 "" H 5550 8550 60  0001 C CNN
F 4 "Panasonic,ECG ERJ-6ENF20R0V" V -1120 5700 60  0001 C CNN "MFG,MFG#"
F 5 "DIGI,ERJ-6ENF20R0V" V -1120 5700 60  0001 C CNN "VEND1,VEND1#"
	1    5550 8550
	0    1    -1   0   
$EndComp
Wire Wire Line
	6300 8350 5800 8350
Wire Wire Line
	5800 8350 5800 8450
Wire Wire Line
	5800 8550 5800 8650
Wire Wire Line
	5800 8550 6300 8550
$Comp
L rusEFI_Older:GND #PWR019
U 1 1
P 6300 8650
F 0 "#PWR019" H 6300 8650 30  0001 C CNN
F 1 "GND" H 6300 8580 30  0001 C CNN
F 2 "" H 6300 8650 60  0000 C CNN
F 3 "" H 6300 8650 60  0000 C CNN
	1    6300 8650
	1    0    0    -1  
$EndComp
$Comp
L rusEFI_Older:R R633
U 1 1
P 6850 5250
F 0 "R633" V 6925 5250 40  0000 C CNN
F 1 "0R" V 6850 5250 40  0000 C CNN
F 2 "Resistors_SMD:R_0805" V 180 2400 60  0001 C CNN
F 3 "" H 6850 5250 60  0001 C CNN
F 4 "Matsushita,ERJ6GEY0R00V" V 180 2400 60  0001 C CNN "MFG,MFG#"
F 5 "DIGI,P0.0ADKR-ND" V 180 2400 60  0001 C CNN "VEND1,VEND1#"
	1    6850 5250
	0    1    -1   0   
$EndComp
Connection ~ 7100 5350
$Comp
L rusEFI_Older:R R634
U 1 1
P 6850 6150
F 0 "R634" V 6925 6150 40  0000 C CNN
F 1 "0R" V 6850 6150 40  0000 C CNN
F 2 "Resistors_SMD:R_0805" V 180 3300 60  0001 C CNN
F 3 "" H 6850 6150 60  0001 C CNN
F 4 "Matsushita,ERJ6GEY0R00V" V 180 3300 60  0001 C CNN "MFG,MFG#"
F 5 "DIGI,P0.0ADKR-ND" V 180 3300 60  0001 C CNN "VEND1,VEND1#"
	1    6850 6150
	0    1    -1   0   
$EndComp
Connection ~ 7100 6250
$Comp
L rusEFI_Older:R R635
U 1 1
P 6850 7050
F 0 "R635" V 6925 7050 40  0000 C CNN
F 1 "0R" V 6850 7050 40  0000 C CNN
F 2 "Resistors_SMD:R_0805" V 180 4200 60  0001 C CNN
F 3 "" H 6850 7050 60  0001 C CNN
F 4 "Matsushita,ERJ6GEY0R00V" V 180 4200 60  0001 C CNN "MFG,MFG#"
F 5 "DIGI,P0.0ADKR-ND" V 180 4200 60  0001 C CNN "VEND1,VEND1#"
	1    6850 7050
	0    1    -1   0   
$EndComp
Text Label 6525 7050 0    60   ~ 0
12V
Text Label 6250 7950 0    60   ~ 0
5V
Text Label 6250 6150 0    60   ~ 0
5V
Wire Wire Line
	6250 6150 6600 6150
Wire Wire Line
	6250 5250 6600 5250
Text Label 6250 7050 0    60   ~ 0
5V
Text Label 6250 7250 0    60   ~ 0
12V
Text Label 6250 6350 0    60   ~ 0
12V
Text Label 6250 8150 0    60   ~ 0
12V
Connection ~ 7100 7150
Wire Wire Line
	6525 7050 6600 7050
$EndSCHEMATC
